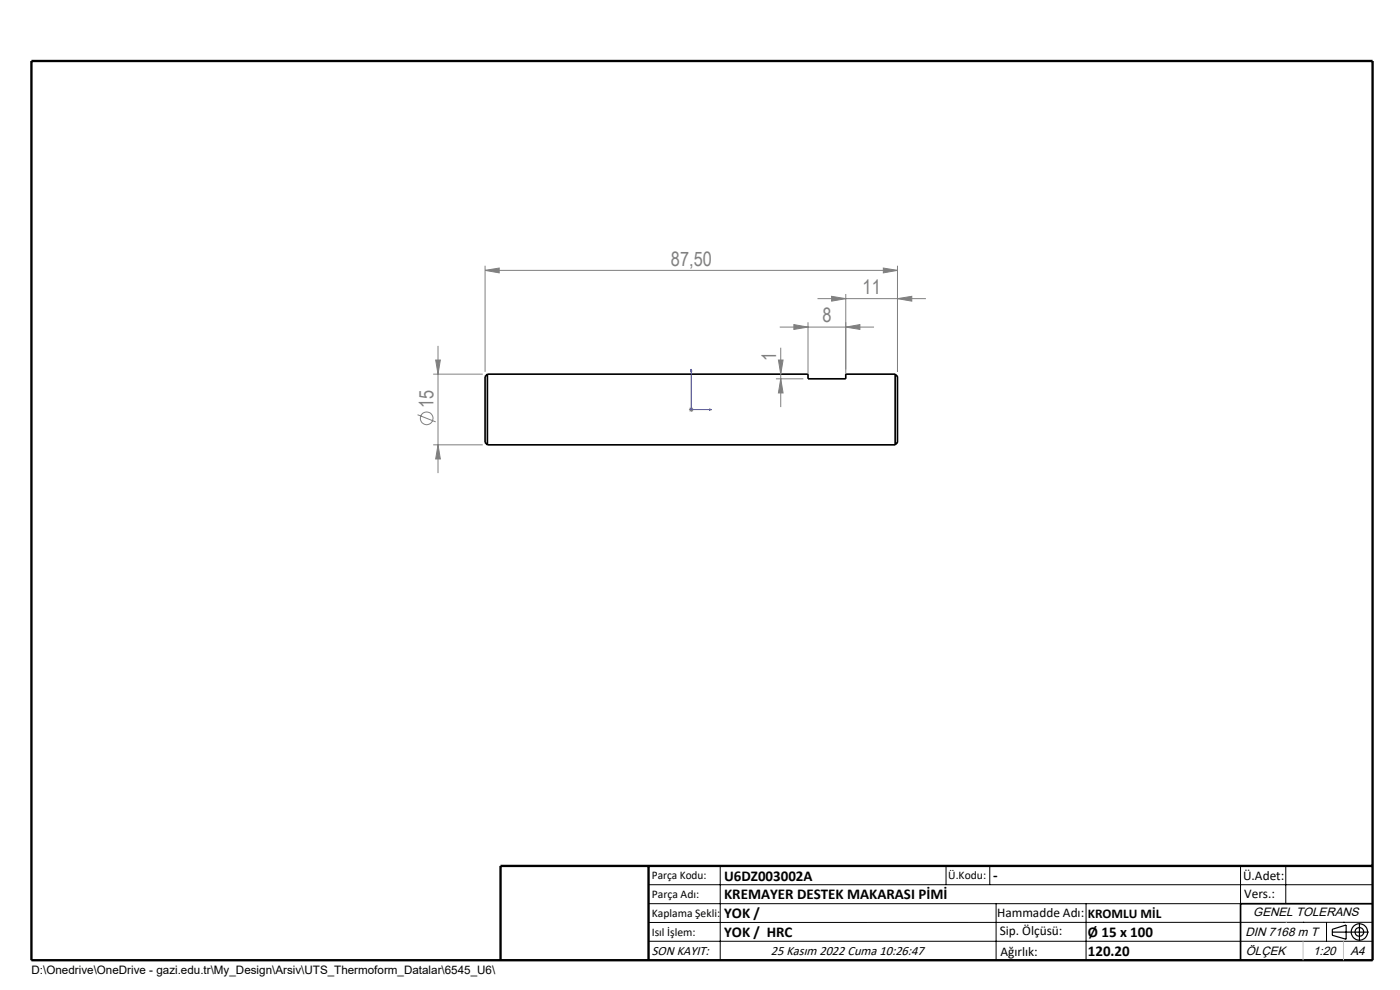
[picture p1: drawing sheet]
<svg xmlns="http://www.w3.org/2000/svg" width="297mm" height="210mm" viewBox="0 0 297 210" stroke-linecap="round" stroke-linejoin="round" font-family="sans-serif">
<path d="M103.4 79.4h68v1h8v-1h10.5M103.4 79.4v15M103.4 79.4l-.5 .5v14l.5 .5M189.9 79.4v15M189.9 79.4l.5 .5v14l-.5 .5M103.4 94.4h86.5M291.2 191.7h-28v12" fill="none" stroke="#000" stroke-width=".35"/>
<g fill="none" stroke="#808080" stroke-width=".21">
<path d="M102.9 57.4l3-.5v1zM102.9 56.4v22.5M102.9 57.4h87.5M187.4 56.9l3 .5-3 .5zM190.4 56.4v22.5M91.9 79.4h10.5M92.4 76.4h1l-.5 3zM92.9 73.4v27M165.1 76.4h1l-.5 3zM165.4 69.4h20M165.6 73.8v12.6M168.4 68.9l3 .5-3 .5z"/>
<path d="M171.4 68.4v11M173.4 63.4h23M176.4 62.9l3 .5-3 .5zM179.4 69.4l3-.5v1zM179.4 62.4v17M190.4 63.4l3-.5v1zM88.6 88l3.8 1.5M91.9 94.4h10.5M92.9 94.4l.5 3h-1zM146.2 86.9h.9M146.3 86.5l.7 .7M146.6 86.4v1"/>
<path d="M147 86.5l-.7 .7M164.6 80.4h5.8M165.6 80.4l.5 3h-1z"/>
<circle cx="90.5" cy="88.7" r="1.35"/>
</g>
<g fill="none" stroke="#000" stroke-width=".25">
<path d="M282.6 197.7h7.8M282.6 197.1l3-.9v3l-3-.8zM288.4 195.8v3.8M106.2 203.7h185"/>
<circle cx="288.4" cy="197.7" r="1.74"/>
<circle cx="288.4" cy="197.7" r=".93"/>
</g>
<path d="M146.6 78.3l.2 .4h-.3zM146.6 78.3v8.6h4.4M150.5 86.8l.5 .1-.5 .1z" fill="none" stroke="#00f" stroke-width=".21"/>
<g fill="none" stroke="#000" stroke-width=".21">
<path d="M137.6 187.7h153.6M137.6 191.7h153.6M137.6 199.7h153.6M152.8 183.7v20M200.7 183.7v4M210 183.7v4M211.3 191.7v12M230.4 191.7v12M263.2 183.7v20M272.8 183.7v8M276.4 195.6h.1M281.4 195.6v4.1"/>
<path d="M285 195.6h.1M291.2 195.6l-153.6 .1"/>
</g>
<path d="M6.7 12.9h284.5v190.8h-284.5zM137.6 183.7v20M291.2 183.7h-185v20" fill="none" stroke="#000" stroke-width=".5"/>
<path d="M276.4 199.7v4M285 199.7v4" fill="none" stroke="#c0c0c0" stroke-width=".21"/>
<path d="M272.8 195.6h.1" fill="none" stroke="#c0c0c0" stroke-width=".25"/>
<path d="M150.5 86.8l.5 .1-.5 .1zM146.6 78.3l.2 .4h-.3z" fill="#00f"/>
<g fill="#808080">
<path d="M179.4 69.4l3-.5v1zM168.4 68.9l3 .5-3 .5z"/>
<path d="M102.9 57.4l3-.5v1zM187.4 56.9l3 .5-3 .5zM176.4 62.9l3 .5-3 .5zM190.4 63.4l3-.5v1z"/>
<path d="M165.6 80.4l.5 3h-1zM165.1 76.4h1l-.5 3z"/>
<path d="M92.4 76.4h1l-.5 3zM92.9 94.4l.5 3h-1z"/>
</g>
<g font-size="4.2" fill="#808080">
<text x="142.3" y="56.4">87,50</text>
<text x="183" y="62.4">11</text>
<text x="174.5" y="68.4">8</text>
<text x="164.7" y="76.6" transform="rotate(-90 164.7 76.6)">1</text>
<text x="92" y="86.5" transform="rotate(-90 92 86.5)">15</text>
</g>
<g font-size="3.2">
<text x="153.6" y="186.8">U6DZ003002A</text>
<text x="153.6" y="190.8">KREMAYER DESTEK MAKARASI PİMİ</text>
<text x="210.7" y="186.6">-</text>
<text x="153.6" y="194.8">YOK /</text>
<text x="153.6" y="198.8">YOK / HRC</text>
<text x="230.8" y="198.7">Ø 15 x 100</text>
<text x="230.8" y="202.8">120.20</text>
</g>
<g font-size="2.8">
<text x="263.7" y="186.7">Ü.Adet:</text>
<text x="263.9" y="190.5">Vers.:</text>
<text x="211.5" y="194.5">Hammadde Adı:</text>
<text x="230.8" y="194.7">KROMLU MİL</text>
<text x="138.3" y="202.6">SON KAYIT:</text>
<text x="163.6" y="202.6">25 Kasım 2022 Cuma 10:26:47</text>
<text x="212.1" y="198.4">Sip. Ölçüsü:</text>
<text x="212.2" y="202.7">Ağırlık:</text>
</g>
<g font-size="2.6">
<text x="265.9" y="194.4">GENEL TOLERANS</text>
<text x="264.2" y="198.5">DIN 7168 m T</text>
<text x="264.3" y="202.6">ÖLÇEK</text>
<text x="278.5" y="202.6">1:20</text>
<text x="286.5" y="202.6">A4</text>
</g>
<g font-size="2.5">
<text x="138.3" y="186.4">Parça Kodu:</text>
<text x="138.3" y="190.5">Parça Adı:</text>
<text x="201.2" y="186.5">Ü.Kodu:</text>
<text x="138.3" y="194.5">Kaplama Şekli:</text>
<text x="138.3" y="198.6">Isıl İşlem:</text>
<text x="6.7" y="206.7">D:\Onedrive\OneDrive - gazi.edu.tr\My_Design\Arsiv\UTS_Thermoform_Datalar\6545_U6\</text>
</g>
</svg>
